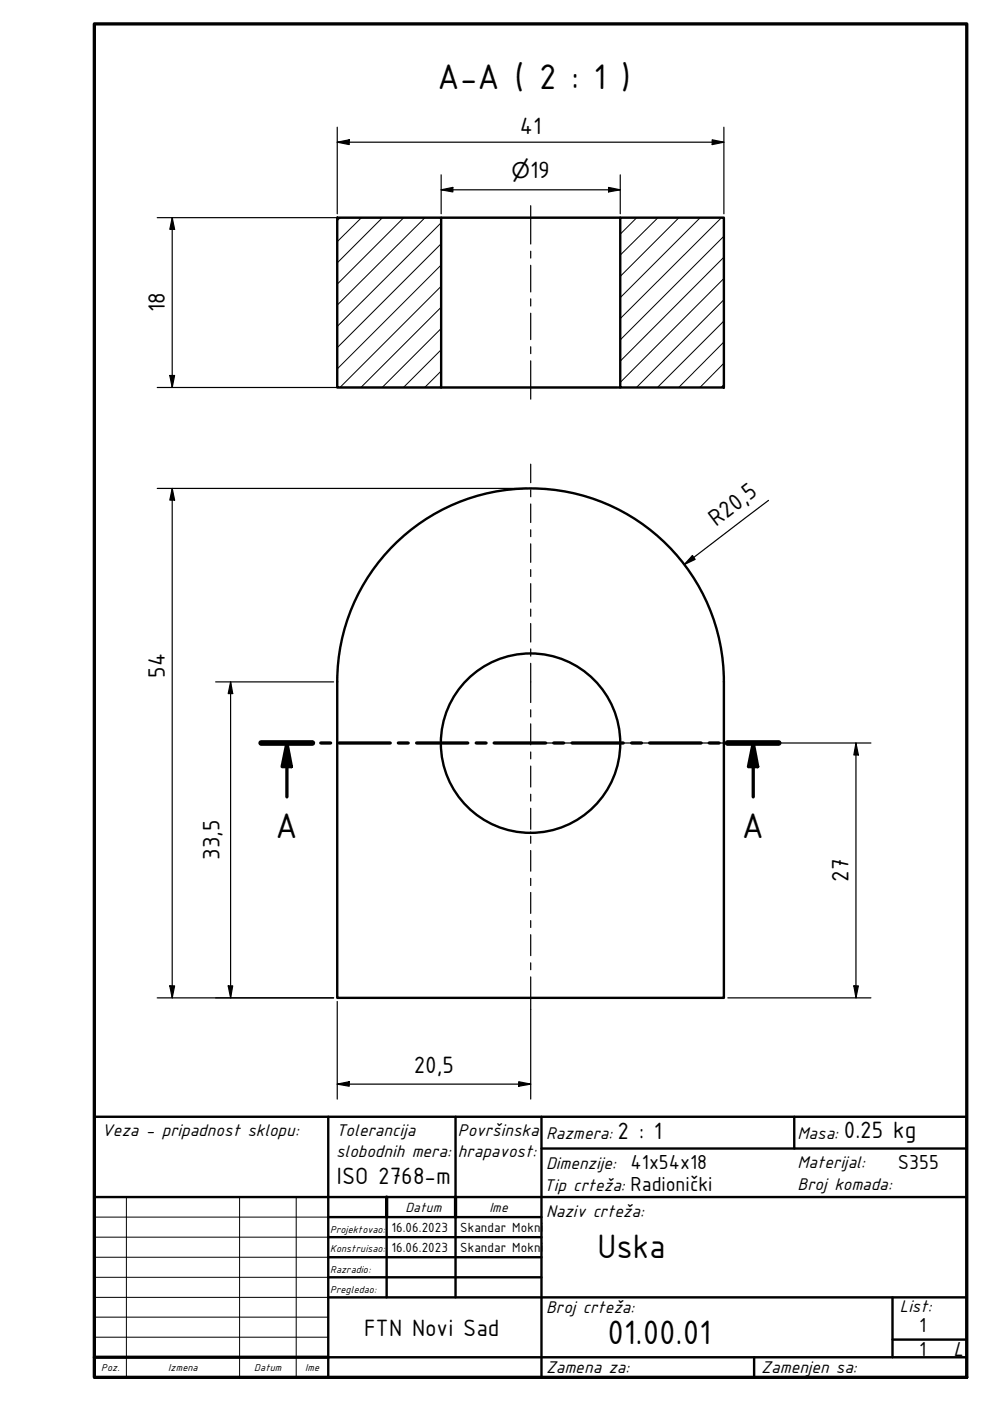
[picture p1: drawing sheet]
<svg xmlns="http://www.w3.org/2000/svg" width="210mm" height="297mm" viewBox="0 0 210 297" stroke-linecap="round" stroke-linejoin="round" font-family="sans-serif">
<!-- layer: Hatch (ISO) -->
<g fill="none" stroke="#000" stroke-width=".21">
<path d="M72.1 46.2l-.6 .6M76.6 46.2l-5.1 5M81.1 46.2l-9.6 9.5M85.6 46.2l-14.1 14M90.1 46.2l-18.6 18.5M93.5 56.2l-22 22M93.5 51.7l-22 22M93.5 47.2l-22 22M135 46.2l-3.5 3.4M139.5 46.2l-8 7.9M144 46.2l-12.5 12.4M148.5 46.2l-17 16.9"/>
<path d="M153 46.2l-21.5 21.3M153.5 59l-22 22.1M153.5 54.5l-22 22.1M153.5 50.1l-22 22M93.5 78.7l-3.5 3.5M93.5 74.2l-8 8M93.5 69.6l-12.5 12.6M93.5 65.1l-17 17.1M93.5 60.7l-21.4 21.5M153.5 77l-5.1 5.2M153.5 72.5l-9.6 9.7M153.5 68.1l-14.1 14.1"/>
<path d="M153.5 63.5l-18.6 18.7M153.5 81.5l-.6 .7"/>
</g>
<!-- layer: Visible (ISO) -->
<g fill="none" stroke="#000" stroke-width=".51">
<path d="M71.5 46.2h22v36h-22zM93.5 46.2h38M131.5 46.2h22v36h-22zM93.5 82.2h38M71.5 144.6v67h82v-67M71.5 144.5a41 41 0 0 1 41-40.9 41 41 0 0 1 41 40.9"/>
<circle cx="112.5" cy="157.6" r="19"/>
</g>
<!-- layer: Section Line (ISO) -->
<g fill="none" stroke="#000" stroke-width=".7">
<path d="M55.4 157.5h10.8M60.8 157.5l1 5h-2zM60.8 157.5v11.5M68 157.5h2.1M71.9 157.5h10.8M84.5 157.5h2.1M88.3 157.5h10.9M101 157.5h2.1M104.8 157.5h10.9M117.4 157.5h2.1M121.3 157.5h10.8M133.9 157.5h2.1"/>
<path d="M137.7 157.5h11M150.4 157.5h2.1M154.2 157.5h10.9M159.7 157.5l1 5h-2zM159.7 157.5v11.5"/>
</g>
<path d="M55.4 157.5h10.8M154.2 157.5h10.9" fill="none" stroke="#000" stroke-width="1.2"/>
<g fill="#000">
<path d="M60.8 157.5l1 5h-2z" fill-rule="evenodd"/>
<path d="M159.7 157.5l1 5h-2z" fill-rule="evenodd"/>
</g>
<!-- layer: Title (ISO) -->
<g fill="none" stroke="#000" stroke-width=".51">
<path d="M20 236.8h185v55.2h-185zM69.6 236.8v55.2M96.6 236.8v17M114.8 236.8v55.2M168.4 236.8v6.7M20 253.8h185M69.6 258h45.2M82 258v17.1M96.6 258v17.1M114.8 243.5h90.2M69.6 262.3h45.2M69.6 266.6h45.2"/>
<path d="M69.6 270.8h45.2M69.6 275.1h135.4M189.2 275.1v12.7M69.6 287.8h135.4M159.9 287.8v4.2M189.2 284h15.8"/>
</g>
<path d="M82 253.8v4.2M96.6 253.8v4.2M20 287.8h49.6" fill="none" stroke="#000" stroke-width=".7"/>
<path d="M20 258h49.6M26.8 253.8v38.2M50.8 253.8v38.2M62.8 253.8v38.2M20 262.3h49.6M20 266.6h49.6M20 270.8h49.6M20 275.1h49.6M20 279.3h49.6M20 283.5h49.6" fill="none" stroke="#000" stroke-width=".21"/>
<!-- layer: Border (ISO) -->
<path d="M20 5.1h185v286.9h-185z" fill="none" stroke="#000" stroke-width=".7"/>
<!-- layer: Dimension (ISO) -->
<g fill="none" stroke="#000" stroke-width=".25">
<path d="M71.5 30.1l2.5-.5v1.1zM71.5 27v18.3M71.5 30.1h82M93.5 37.1v8.2M129 39.7l2.5 .5-2.5 .5zM131.5 37.1v8.2M151 29.6l2.5 .5-2.5 .6zM153.5 27v18.3M33.3 46.2h79.1M36.5 46.2l.5 2.4h-1zM36.5 46.2v36M93.5 40.2l2.5-.5v1z"/>
<path d="M93.5 40.2h38M112.6 46.2h18.1M36 79.6h1l-.5 2.6zM33.3 82.2h79.1M112.6 82.2h18.1M33.3 103.6h78.4M36.5 103.6l.5 2.4h-1zM36.5 103.6v108M146.8 117.8l.6 .8-2.3 1.1zM162.9 106.1l-17.8 13.6M45.7 144.6h25M48.9 144.6l.4 2.5h-.9z"/>
<path d="M48.9 144.6v67M113.3 157.5h71.4M181.5 157.5l.5 2.6h-1zM181.5 157.5v54.1M33.3 211.6h37.4M36 209h1l-.5 2.6zM48.4 209h.9l-.4 2.6zM71.5 212.3v20.7M112.5 214v19M154.3 211.6h30.4M181 209h1l-.5 2.6zM71.5 229.9l2.5-.6v1z"/>
<path d="M71.5 229.9h41M110 229.3l2.5 .6-2.5 .4z"/>
</g>
<g fill="#000">
<path d="M71.5 30.1l2.5-.5v1.1z" fill-rule="evenodd"/>
<path d="M93.5 40.2l2.5-.5v1z" fill-rule="evenodd"/>
<path d="M151 29.6l2.5 .5-2.5 .6z" fill-rule="evenodd"/>
<path d="M36.5 46.2l.5 2.4h-1z" fill-rule="evenodd"/>
<path d="M129 39.7l2.5 .5-2.5 .5z" fill-rule="evenodd"/>
<path d="M36 79.6h1l-.5 2.6z" fill-rule="evenodd"/>
<path d="M36.5 103.6l.5 2.4h-1z" fill-rule="evenodd"/>
<path d="M146.8 117.8l.6 .8-2.3 1.1z" fill-rule="evenodd"/>
<path d="M48.9 144.6l.4 2.5h-.9z" fill-rule="evenodd"/>
<path d="M181.5 157.5l.5 2.6h-1z" fill-rule="evenodd"/>
<path d="M36 209h1l-.5 2.6z" fill-rule="evenodd"/>
<path d="M48.4 209h.9l-.4 2.6z" fill-rule="evenodd"/>
<path d="M181 209h1l-.5 2.6z" fill-rule="evenodd"/>
<path d="M71.5 229.9l2.5-.6v1z" fill-rule="evenodd"/>
<path d="M110 229.3l2.5 .6-2.5 .4z" fill-rule="evenodd"/>
</g>
<!-- layer: Centerline (ISO) -->
<g fill="none" stroke="#000" stroke-width=".25">
<path d="M112.5 43.6v8.1M112.5 53.3v1.4M112.5 56.2v5.7M112.5 63.4v1.5M112.5 66.4v5.6M112.5 73.5v1.5M112.5 76.5v8.1M112.5 98.4v3.9M112.5 103.9v1.4M112.5 106.9v3.9M112.5 112.3v1.5M112.5 115.3v3.9"/>
<path d="M112.5 120.8v1.4M112.5 123.7v4M112.5 129.1v1.6M112.5 132.2v3.9M112.5 137.6v1.5M112.5 140.6v8.4M112.5 150.5v1.5M112.5 153.5v4.4M112.5 159.4v1.5M112.5 162.4v4.5M112.5 168.4v1.4M112.5 171.4v4.4"/>
<path d="M112.5 177.3v1.5M112.5 180.3v4.4M112.5 186.2v1.6M112.5 189.2v4.5M112.5 195.2v1.4M112.5 198.2v4.4M112.5 204.1v1.5M112.5 207.1v6.9"/>
</g>
<g font-size="8.1">
<text x="92.8" y="18.8">A-A ( 2 : 1 )</text>
<text x="58.4" y="177.7">A</text>
<text x="157.3" y="177.7">A</text>
</g>
<g font-size="7.7">
<text x="126.7" y="266.7">Uska</text>
<text x="128.8" y="285">01.00.01</text>
</g>
<g font-size="5.4">
<text x="110.2" y="28.5">41</text>
<text x="112.4" y="37.7">19</text>
<text x="34.9" y="66.2" transform="rotate(-90 34.9 66.2)">18</text>
<text x="151.8" y="111.7" transform="rotate(-37 151.8 111.7)">R20,5</text>
<text x="34.9" y="143.7" transform="rotate(-90 34.9 143.7)">54</text>
<text x="46.5" y="182.4" transform="rotate(-90 46.5 182.4)">33,5</text>
<text x="179.9" y="187" transform="rotate(-90 179.9 187)">27</text>
<text x="87.8" y="227.5">20,5</text>
<text x="130.9" y="241.5">2 : 1</text>
<text x="178.9" y="241.3">0.25 kg</text>
<text x="71.4" y="251">ISO 2768-m</text>
<text x="77.2" y="283.2">FTN Novi Sad</text>
</g>
<g font-size="4.6">
<text x="108.5" y="37.7">⌀</text>
<text x="133.7" y="247.8">41x54x18</text>
<text x="190.4" y="247.8">S355</text>
<text x="133.7" y="252.5">Radionički</text>
<text x="194.9" y="287.5">1</text>
<text x="194.9" y="282.4">1</text>
<text x="202.2" y="287.5">L</text>
</g>
<g font-size="3.9">
<text x="21.6" y="240.8">Veza - pripadnost sklopu:</text>
<text x="71.2" y="240.8">Tolerancija</text>
<text x="71.2" y="245.2">slobodnih mera:</text>
<text x="97.1" y="240.8">Površinska</text>
<text x="97.1" y="245.3">hrapavost:</text>
<text x="115.8" y="241.5">Razmera:</text>
<text x="169.1" y="241.5">Masa:</text>
<text x="115.8" y="247.8">Dimenzije:</text>
<text x="169.1" y="247.7">Materijal:</text>
<text x="115.3" y="252.5">Tip crteža:</text>
<text x="115.8" y="257.9">Naziv crteža:</text>
<text x="169.1" y="252.3">Broj komada:</text>
<text x="115.8" y="278.3">Broj crteža:</text>
<text x="190.8" y="278.1">List:</text>
<text x="115.8" y="291.1">Zamena za:</text>
<text x="161.4" y="291.1">Zamenjen sa:</text>
</g>
<g font-size="3">
<text x="86" y="257">Datum</text>
<text x="103.8" y="257">Ime</text>
<text x="83" y="261.3">16.06.2023</text>
<text x="97.6" y="261.3">Skandar Mokni</text>
<text x="83" y="265.5">16.06.2023</text>
<text x="97.6" y="265.5">Skandar Mokni</text>
</g>
<g font-size="2.3">
<text x="70" y="261.4">Projektovao:</text>
<text x="70" y="265.5">Konstruisao:</text>
<text x="70" y="269.8">Razradio:</text>
<text x="70" y="274.1">Pregledao:</text>
<text x="21.5" y="290.7">Poz.</text>
<text x="35.7" y="290.7">Izmena</text>
<text x="53.9" y="290.7">Datum</text>
<text x="64.7" y="290.7">Ime</text>
</g>
</svg>
